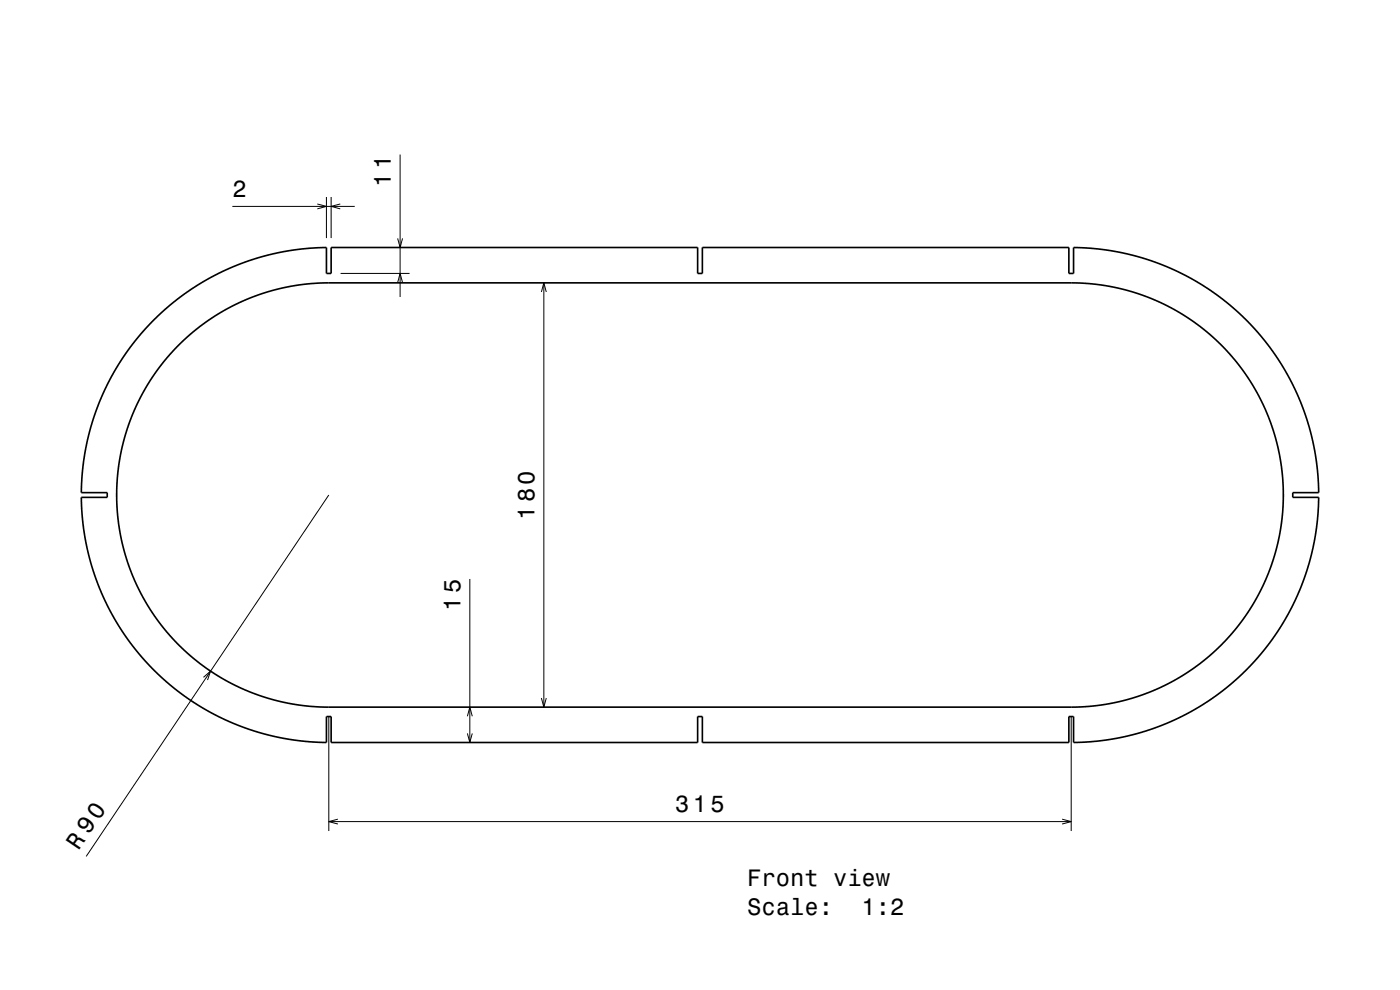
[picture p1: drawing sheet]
<svg xmlns="http://www.w3.org/2000/svg" width="297mm" height="210mm" viewBox="0 0 297 210" stroke-linecap="round" stroke-linejoin="round" font-family="sans-serif">
<g fill="none" stroke="#000" stroke-width=".21">
<path d="M84.9 32.8v30.2M49.3 43.8h26M67.3 43.3l2 .5-2 .5M69.3 41.8v8.7M70.2 41.8v8.7M72.2 43.3l-2 .5 2 .5M72.2 58h14.7M72.2 52.5h14.7M84.4 50.6l.5 1.9 .5-1.9M84.4 59.9l.5-1.9 .5 1.9M114.9 61.9l.5-1.9 .5 1.9M115.4 60v90"/>
<path d="M69.8 105l-51.5 76.7M99.7 122.8v34.7M43.2 143.7l1.5-1.3-.7 1.9M69.8 152v24.3M99.2 151.9l.5-1.9 .5 1.9M99.2 155.6l.5 1.9 .5-1.9M114.9 148.1l.5 1.9 .5-1.9M227.2 152v24.3M69.8 174.3h157.4M71.7 173.8l-1.9 .5 1.9 .5M225.3 173.8l1.9 .5-1.9 .5"/>
</g>
<path d="M32.6 67.9l3.3-3.1 3.8-2.8 4-2.6 4.2-2.2 4.7-1.8 4.3-1.3 4.4-.9 5-.6 3-.1v5.5h.9v-5.5h77.8v5.5h1v-5.5h77.8v5.5h.9v-5.5l5.3 .3 4.4 .7 4.9 1.2 5.1 1.8 4.6 2.2 4.5 2.7 3.8 2.8 3.9 3.5 3.4 3.7 3.1 4.2 2.9 4.7 2.1 4.5 1.7 4.7 1.3 5.1 .8 4.9 .2 5h-5.5v1h5.5l-.2 5-.7 4.4-.9 3.9-1.1 3.6-1.5 3.7-1.5 3.2-2 3.4-2.2 3.3-2.7 3.4-2.3 2.5-2.8 2.6-3.3 2.7-3.5 2.4-3 1.7-3.8 1.9-3.5 1.3-3.9 1.2-3.6 .9-4.5 .6-5 .3v-5.5h-.9v5.5h-77.8v-5.5h-1v5.5h-77.8v-5.5h-.9v5.5l-4.8-.3-4.7-.6-3.6-.9-3.1-.9-3.5-1.3-3.2-1.5-3.1-1.6-3.2-2-3-2.3-2.5-2.1-2.7-2.6-2.3-2.6-1.9-2.3-2.1-3.1-1.7-2.8-1.8-3.6-1.2-2.7-1.3-3.8-1.1-4.1-.6-3.4-.5-3.5-.1-4h5.5v-1h-5.5l.4-6.2 1-5.6 1-3.7 1.3-3.5 1.3-3 1.7-3.3 2-3.2 2-2.8 2.2-2.8zM37.8 73.3l3.2-2.9 3.1-2.4 3.4-2.1 3.4-1.7 4.1-1.7 3.6-1.1 4.2-.9 4.2-.4 160.4-.1 3.2 .1 4 .5 4.1 .9 4.3 1.4 4.2 1.7 3.9 2.2 3.5 2.5 3.4 2.9 3 3 2.9 3.7 2.3 3.6 2.1 4 1.6 4.2 1.2 4.3 .8 4.5 .3 4.4-.1 4.5-.5 4.2-.8 3.7-.9 3.1-1.3 3.3-1.4 2.9-1.6 2.9-1.9 2.9-2.2 2.7-2.3 2.6-2.6 2.4-2.7 2.2-2.9 1.9-3.1 1.8-3.4 1.5-3 1.2-3.1 .9-3.2 .7-4 .5-3.7 .2h-158.1l-3.8-.2-3.4-.4-3.2-.7-2.9-.8-3.1-1.1-2.7-1.2-2.9-1.5-2.5-1.6-2.7-1.9-2.3-1.9-2.2-2.1-2.2-2.4-3.4-4.6-1.7-2.7-1.4-2.7-2.1-5.6-1.4-5.6-.5-2.9-.2-3.5 .1-5.8 .4-3 .7-3.1 1.7-5.8 1.3-3 1.5-2.9 3.2-5 1.8-2.1z" fill="none" stroke="#000" stroke-width=".35"/>
<text font-size="5.1" x="16.6" y="180.6" transform="rotate(-56 16.6 180.6)">R 90</text>
<g font-size="5">
<text x="49.3" y="41.8">2</text>
<text x="82.9" y="39.6" transform="rotate(-90 82.9 39.6)">11</text>
<text x="113.4" y="110.3" transform="rotate(-90 113.4 110.3)">180</text>
<text x="97.7" y="129.6" transform="rotate(-90 97.7 129.6)">15</text>
<text x="143.2" y="172.3">315</text>
<text x="158.5" y="188">Front view</text>
<text x="158.5" y="194">Scale:</text>
<text x="182.8" y="194">1:2</text>
</g>
</svg>
